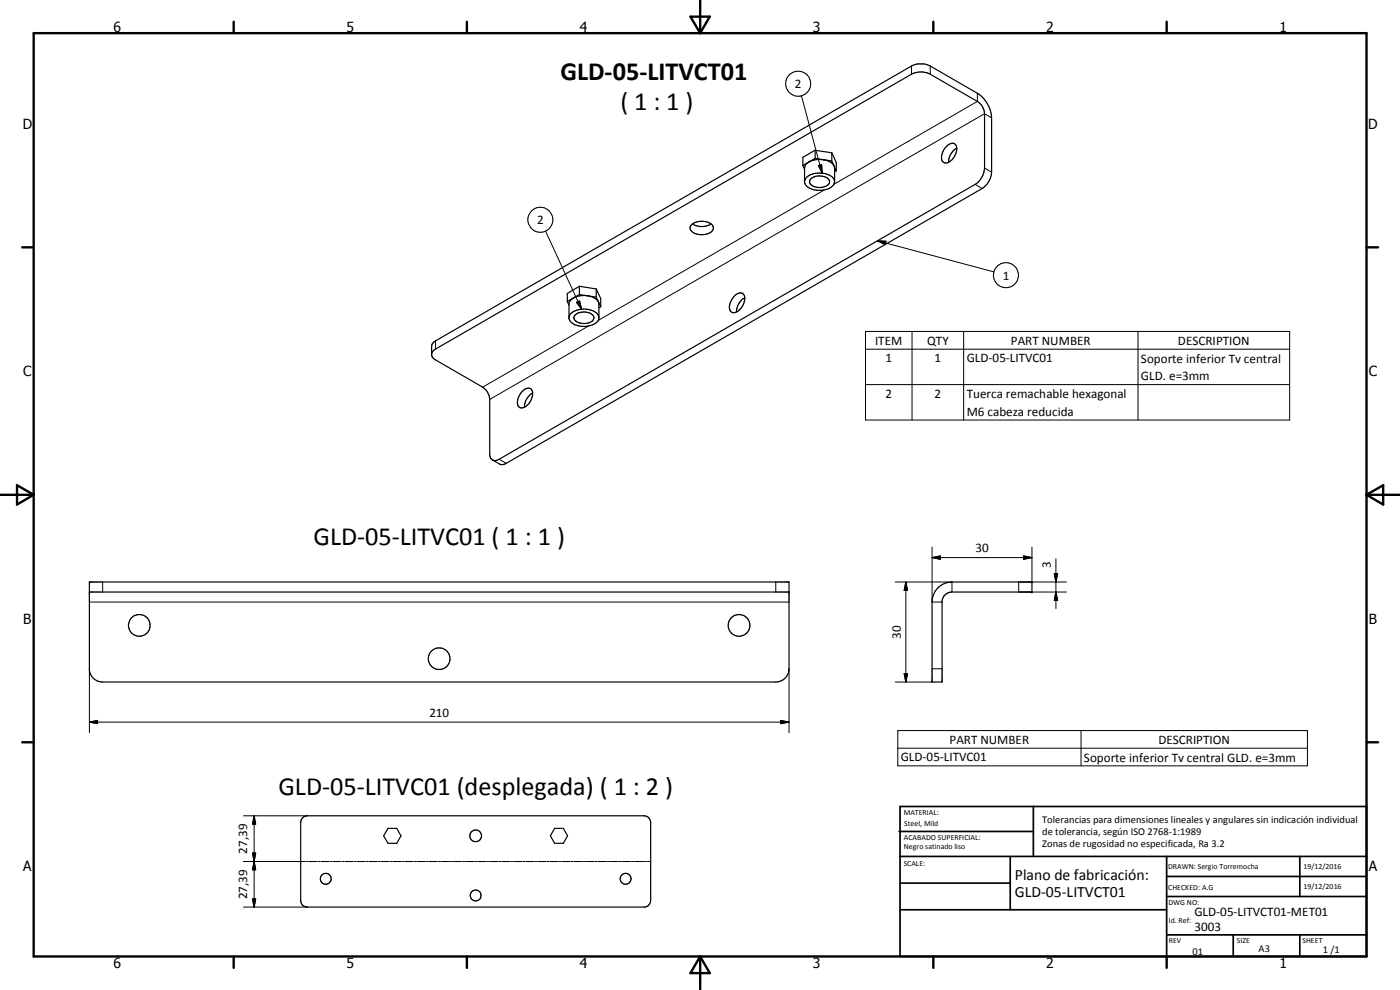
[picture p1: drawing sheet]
<svg xmlns="http://www.w3.org/2000/svg" width="420mm" height="297mm" viewBox="0 0 420 297" stroke-linecap="round" stroke-linejoin="round" font-family="sans-serif">
<g fill="none" stroke="#000" stroke-width=".35">
<path d="M240.9 49.7l.6 1.1M242.8 48.6l-.9 .7-.4 .9v4.5a4.5 4.5 0 0 0 5.1 2.4 3.8 3.8 0 0 0 3.9-2.5 3 3 0 0 0-3.1-2.5 6.1 6.1 0 0 0-5.6 1.5l-.3 .8M242.8 48.6a6.7 6.7 0 0 1 7.1 .6l.4 .6M242.8 48.6l-1.9 1.1M243.3 53.7a4.1 4.1 0 0 1 5.7 .5 2.13 2.13 0 0 1-2.5 2 3 3 0 0 1-3.5-1.5zM244.6 45.1l-3.7 2.1v2.5M244.6 45.1l5 .7M244.6 47.5l5 .8M244.6 47.5l-1.8 1.1M244.6 45.1v2.4M249.6 45.8l1.4 3v2.4M249.6 48.3l.7 1.5"/>
<path d="M249.6 45.8v2.5M250.3 49.8l.2 4.7M250.3 49.8l.7 1.4M251 51.2l-.5 .3M283.9 44.1a1.98 1.98 0 0 1 2.8-.8 4.1 4.1 0 0 1-1.9 5.3 1.49 1.49 0 0 1-1.8 0 1.49 1.49 0 0 1-.4-1.9l.6-1.6zM287.1 44.4a4.9 4.9 0 0 0-2.4 4.3M207.8 67.2a5.3 5.3 0 0 0 5.6 0M207.8 67.2a5.2 5.2 0 0 1 5.6 0M207.8 67.2a1.45 1.45 0 0 0-.7 1.4 1.45 1.45 0 0 0 1 1.2 4.6 4.6 0 0 0 5.9-.9v-1l-.6-.7M170.3 90.5l.5 1.1M171.4 89.9a6.3 6.3 0 0 1 8 .4l.3 .8v4.3a3.2 3.2 0 0 1-2.8 2.3 5.5 5.5 0 0 1-6.1-1.8v-4.9zM172.1 89.4l-1.8 1.1"/>
<path d="M172.6 94.5a4.1 4.1 0 0 1 5.5 .3 1.75 1.75 0 0 1-1.9 2.2 3 3 0 0 1-4-1.8zM173.9 85.9l-3.6 2.2v2.4M173.9 85.9l5 .8M173.9 88.4l5 .8M173.9 88.4l-1.8 1M173.9 85.9v2.5M178.9 86.7l1.4 2.9v2.4M178.9 89.2l1.4 2.8M178.9 86.7v2.5M179.7 95.1a3.9 3.9 0 0 0-4-2.3 4.4 4.4 0 0 0-4.9 2.2v.2M180.3 92l-.6 .3M220.3 88.9a1.88 1.88 0 0 1 3-.5 4.2 4.2 0 0 1-3.3 5.4 2.08 2.08 0 0 1-.9-3z"/>
<path d="M223.5 89.3a5 5 0 0 0-2.4 4.3M129.5 106.2l.4-.8 .8-.7 142.8-82.4a6.2 6.2 0 0 1 5.7 0l14.1 8.1a4.6 4.6 0 0 1 2.2 3.7v16.3a6.3 6.3 0 0 1-2.9 4.9l-142.8 82.5a1.7 1.7 0 0 1-1.8 .3 1.7 1.7 0 0 1-1-1.5v-17.1a4.9 4.9 0 0 0-2.1-3.3l-14.8-8.6-.6-1.1v-2.6l.6-1.2 143.4-82.9a6.2 6.2 0 0 1 5.7 0l14.1 8.2a9.4 9.4 0 0 1 4.3 7.3v16.4a6.3 6.3 0 0 1-2.8 4.9l-142.9 82.4-1.5 .4-2.6-1.4M156.7 117.5a1.84 1.84 0 0 1 2.9-.5 4.2 4.2 0 0 1-3.2 5.4 1.79 1.79 0 0 1-1-2.6zM159.8 117.9a5.3 5.3 0 0 0-2.4 4.3M26.8 177.6h210M26.8 174.6h210v26.1a4 4 0 0 1-4 3.9h-202a4 4 0 0 1-4-3.5zM281.5 176.4a6 6 0 0 1 4.2-1.8h24v3h-24a3 3 0 0 0-3 2.7v24.3h-3v-24.6l.7-2.2zM90.7 245.5l.6-.5 1-.2h100.9a2 2 0 0 1 2.1 2v23.4a2.09 2.09 0 0 1-1.7 2h-101.7a1.98 1.98 0 0 1-1.7-2v-23.4zM116.4 248.5h2.7l1.2 2.3-1.2 2.2h-2.7l-1.3-2.2zM166.4 248.5h2.7l1.2 2.3-1.2 2.2h-2.7l-1.2-2.2z"/>
<circle cx="41.8" cy="187.6" r="3.3"/>
<circle cx="131.8" cy="197.6" r="3.2"/>
<circle cx="221.8" cy="187.6" r="3.3"/>
<circle cx="142.8" cy="250.8" r="1.75"/>
<circle cx="97.8" cy="263.7" r="1.63"/>
<circle cx="142.8" cy="268.7" r="1.63"/>
<circle cx="187.7" cy="263.7" r="1.62"/>
</g>
<g fill="none" stroke="#000" stroke-width=".3">
<path d="M273.5 19.8v2.5M279.2 19.8v2.5M240.5 28.7l6.2 23.2M293.3 28v2.4l-43 24.9M297.6 35.3l-2.1-1.2-148.5 85.7M245.6 49.7l1-.3 .1 2.5zM247.3 57l-67.8 39.1M292.6 55.3l2.2 1.3M295.5 50.4l2.1 1.3M163.7 69.3l10.8 23.5M263.3 72.3l2.6 .1-.3 1zM263.3 72.3l35 9.3"/>
<path d="M173 90.7l.9-.4 .6 2.5zM176.6 97.8l-31.7 18.4M259.7 99.4h127.3v26.6h-127.3zM273.7 99.4v26.6M289.2 99.4v26.6M341.5 99.4v26.6M130.7 102.3v2.4M259.7 104.8h127.3M259.7 115.4h127.3M149.8 137.8l2.1 1.2M30.8 174.6v3M232.8 174.6v3"/>
<path d="M268.7 174.6h17v3M271.9 174.6l.5 2.5h-1.1zM271.9 174.6v30M279.7 167.3l2.5-.5v1zM279.7 164.1v16.5h3M279.7 167.3h30M307.2 166.8l2.5 .5-2.5 .5zM309.7 164.1v10.5M316.4 172.1h1l-.5 2.5zM316.9 177.6l.5 2.5h-1zM316.9 167.6v15M320.1 174.6h-14.4v3h14.4"/>
<path d="M26.8 180.6h210M26.8 216.7l2.5-.5v.9zM26.8 216.7h210M26.8 200.7v19.1M234.3 216.2l2.5 .5-2.5 .4zM236.8 200.7v19.1M268.7 204.6h11M269.4 219.2h123v10.6h-123zM271.3 202.1h1.1l-.5 2.5zM279.7 200.7h3M324.4 219.2v10.6M269.4 224.5h123"/>
<path d="M73.1 258.5h18.4M73.1 244.8h19.2M75.8 255.9h.9l-.4 2.6zM76.3 244.8l.4 2.5h-.9zM76.3 258.5l.4 2.5h-.9zM76.3 244.8v27.4M91.8 258.5h.6M92.7 258.5h2.4M95.4 258.5h.6M96.3 258.5h2.4M99 258.5h.6M99.9 258.5h2.4"/>
<path d="M102.6 258.5h.6M103.5 258.5h2.4M106.2 258.5h.6M107.1 258.5h2.4M109.9 258.5h.6M110.8 258.5h2.4M113.5 258.5h.6M114.4 258.5h2.4M117.1 258.5h.6M118 258.5h2.4M120.7 258.5h.6M121.6 258.5h2.4"/>
<path d="M124.4 258.5h.6M125.3 258.5h2.4M128 258.5h.6M128.9 258.5h2.4M131.6 258.5h.6M132.5 258.5h2.4M135.2 258.5h.6M136.1 258.5h2.4M138.8 258.5h.6M139.7 258.5h2.4M142.4 258.5h.7M143.3 258.5h2.5"/>
<path d="M146.1 258.5h.6M147 258.5h2.4M149.7 258.5h.6M150.6 258.5h2.4M153.3 258.5h.6M154.2 258.5h2.4M156.9 258.5h.7M157.8 258.5h2.5M160.6 258.5h.6M161.4 258.5h2.5M164.2 258.5h.6M165.1 258.5h2.4"/>
<path d="M167.8 258.5h.6M168.7 258.5h2.4M171.4 258.5h.6M172.3 258.5h2.4M175 258.5h.7M175.9 258.5h2.4M178.6 258.5h.7M179.6 258.5h2.4M182.3 258.5h.6M183.2 258.5h2.4M185.9 258.5h.6M186.8 258.5h2.4"/>
<path d="M189.5 258.5h.6M190.4 258.5h2.5M193.1 258.5h.6M194 258.5h1.3M73.1 272.2h19.2M75.8 269.7h.9l-.4 2.5z"/>
<circle cx="239.6" cy="25.1" r="3.8"/>
<circle cx="162.2" cy="65.9" r="3.8"/>
<circle cx="301.9" cy="82.6" r="3.8"/>
</g>
<g fill="#000">
<circle cx="26.8" cy="174.6" r=".18"/>
<circle cx="26.8" cy="177.6" r=".18"/>
<circle cx="309.7" cy="177.6" r=".18"/>
<circle cx="309.7" cy="174.6" r=".18"/>
</g>
<g fill="none" stroke="#000" stroke-width=".71">
<path d="M10.1 9.9h400v277.1h-400zM70.1 6.5v3.4M140.1 6.5v3.4M207.2 5h5.8l-2.9 4.9zM210.1 0v9.9M280.1 6.5v3.4M350.1 6.5v3.4M6.7 74.2h3.4M410.1 74.2h3.5M.1 148.5h10M5.1 145.6l5 2.9-5 2.9zM410.1 148.5h10"/>
<path d="M410.1 148.5l5-2.9v5.8zM6.7 222.7h3.4M410.1 222.7h3.5M70.1 287v3.4M140.1 287v3.4M210.1 287v10M210.1 287l2.9 5h-5.8zM280.1 287v3.4M350.1 287v3.4"/>
</g>
<g fill="none" stroke="#000" stroke-width=".51">
<path d="M269.8 249.5h40.3M270.1 242h140v45h-140zM270.1 257h140M303.2 257v16M310.1 242v15M350.1 257v30M390.1 257v12M270.1 265h33.1M270.1 273h80M350.1 269h60M350.1 263h60M350.1 280.5h60"/>
<path d="M370.1 280.5v6.5M390.1 280.5v6.5"/>
</g>
<g fill="#000">
<path d="M245.6 49.7l1-.3 .1 2.5zM263.3 72.3l2.6 .1-.3 1zM173 90.7l.9-.4 .6 2.5zM271.9 174.6l.5 2.5h-1.1zM279.7 167.3l2.5-.5v1zM307.2 166.8l2.5 .5-2.5 .5zM316.4 172.1h1l-.5 2.5zM316.9 177.6l.5 2.5h-1zM26.8 216.7l2.5-.5v.9zM234.3 216.2l2.5 .5-2.5 .4zM271.3 202.1h1.1l-.5 2.5zM75.8 255.9h.9l-.4 2.6z"/>
<path d="M76.3 244.8l.4 2.5h-.9zM75.8 269.7h.9l-.4 2.5zM76.3 258.5l.4 2.5h-.9z"/>
</g>
<g font-size="7.9">
<text x="168.2" y="23.9">GLD-05-LITVCT01</text>
<text x="186.2" y="32.9">( 1 : 1 )</text>
<text x="94.1" y="163.6">GLD-05-LITVC01 ( 1 : 1 )</text>
<text x="83.6" y="238.5">GLD-05-LITVC01 (desplegada) ( 1 : 2 )</text>
</g>
<g font-size="4.7">
<text x="304.6" y="263.9">Plano de fabricación:</text>
<text x="304.6" y="269.3">GLD-05-LITVCT01</text>
</g>
<g font-size="4.2">
<text x="34" y="9.6">6</text>
<text x="104" y="9.6">5</text>
<text x="174" y="9.6">4</text>
<text x="244" y="9.6">3</text>
<text x="314" y="9.6">2</text>
<text x="384" y="9.6">1</text>
<text x="6.8" y="38.7">D</text>
<text x="410.6" y="38.7">D</text>
<text x="7" y="112.9">C</text>
<text x="410.8" y="112.9">C</text>
<text x="7" y="187.1">B</text>
<text x="410.8" y="187.1">B</text>
<text x="7" y="261.4">A</text>
<text x="410.8" y="261.4">A</text>
<text x="34" y="290.4">6</text>
<text x="104" y="290.4">5</text>
<text x="174" y="290.4">4</text>
<text x="244" y="290.4">3</text>
<text x="314" y="290.4">2</text>
<text x="384" y="290.4">1</text>
</g>
<g font-size="3.9">
<text x="238.6" y="26.4">2</text>
<text x="161.2" y="67.2">2</text>
<text x="300.9" y="83.9">1</text>
<text x="262.6" y="103.4">ITEM</text>
<text x="278.2" y="103.4">QTY</text>
<text x="303.4" y="103.4">PART NUMBER</text>
<text x="353.5" y="103.4">DESCRIPTION</text>
<text x="265.7" y="108.7">1</text>
<text x="280.5" y="108.7">1</text>
<text x="290.1" y="108.8">GLD-05-LITVC01</text>
<text x="342.4" y="108.8">Soporte inferior Tv central</text>
<text x="265.7" y="119.3">2</text>
<text x="280.5" y="119.3">2</text>
<text x="290.1" y="119.4">Tuerca remachable hexagonal</text>
<text x="342.4" y="114.1">GLD. e=3mm</text>
<text x="290.1" y="124.8">M6 cabeza reducida</text>
<text x="292.7" y="165.7">30</text>
<text x="315.3" y="170.4" transform="rotate(-90 315.3 170.4)">3</text>
<text x="270.3" y="191.6" transform="rotate(-90 270.3 191.6)">30</text>
<text x="128.9" y="215.1">210</text>
<text x="285" y="223.1">PART NUMBER</text>
<text x="347.7" y="223.1">DESCRIPTION</text>
<text x="270.3" y="228.4">GLD-05-LITVC01</text>
<text x="325.3" y="228.5">Soporte inferior Tv central GLD. e=3mm</text>
<text x="74.2" y="256.1" transform="rotate(-90 74.2 256.1)">27,39</text>
<text x="74.2" y="269.8" transform="rotate(-90 74.2 269.8)">27,39</text>
<text x="358.5" y="275">GLD-05-LITVCT01-MET01</text>
<text x="358.5" y="279.4">3003</text>
</g>
<g font-size="3.1">
<text x="312.7" y="246.8">Tolerancias para dimensiones lineales y angulares sin indicación individual</text>
<text x="312.7" y="250.4">de tolerancia, según ISO 2768-1:1989</text>
<text x="312.7" y="254">Zonas de rugosidad no especificada, Ra 3.2</text>
<text x="357.9" y="286.4">01</text>
<text x="377.7" y="285.6">A3</text>
<text x="397" y="285.9">1 /1</text>
</g>
<g font-size="2.4">
<text x="271.2" y="244.4">MATERIAL:</text>
<text x="271.3" y="252">ACABADO SUPERFICIAL:</text>
<text x="271.4" y="247.9">Steel, Mild</text>
<text x="271.3" y="254.6">Negro satinado liso</text>
<text x="271.2" y="259.7">SCALE:</text>
<text x="350.6" y="260.8">DRAWN: Sergio Torremocha</text>
<text x="391.2" y="260.6">19/12/2016</text>
<text x="350.6" y="267">CHECKED: A.G</text>
<text x="391.2" y="266.7">19/12/2016</text>
<text x="350.6" y="271.4">DWG NO:</text>
<text x="350.8" y="276.9">Id. Ref:</text>
<text x="350.8" y="282.8">REV</text>
<text x="371.2" y="282.9">SIZE</text>
<text x="390.9" y="282.9">SHEET</text>
</g>
</svg>
